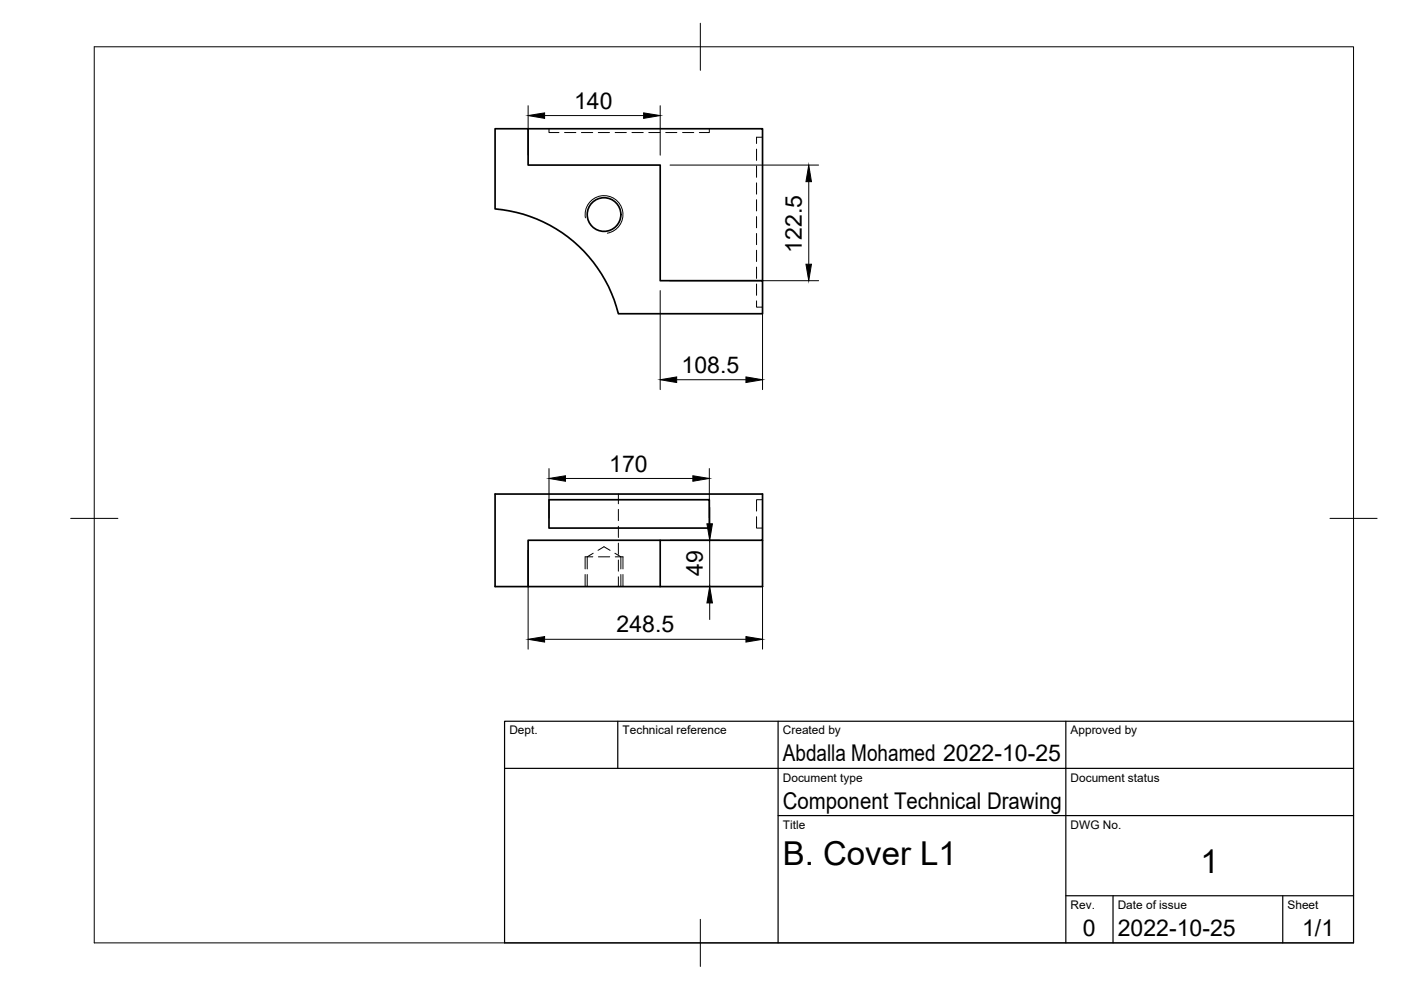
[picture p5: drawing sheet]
<svg xmlns="http://www.w3.org/2000/svg" width="297mm" height="210mm" viewBox="0 0 297 210" stroke-linecap="round" stroke-linejoin="round" font-family="sans-serif">
<!-- layer: Hidden -->
<g fill="none" stroke="#000" stroke-width=".21">
<path d="M116.4 27.3v.8h2.1M119.7 28.1h2.4M123.3 28.1h2.4M126.9 28.1h2.3M130.4 28.1h2.4M134 28.1h2.4M137.6 28.1h2.4M141.1 28.1h2.4M144.7 28.1h2.4M150.4 27.3v.8h-2.1M160.4 31.6v2.4M160.4 35.2v2.4"/>
<path d="M160.4 38.8v2.4M161.7 29.1h-1.3v1.3M160.4 42.3v2.4M160.4 45.9v2.4M160.4 49.5v2.4M160.4 53.1v2.3M160.4 56.6v2.4M160.4 63.8v1.3h1.3M160.4 60.2v2.4M124.1 118.1h1.6M125.8 117.3l-1.3 .8v2.5M126.8 116.7l1.3-.8 1.2 .8"/>
<path d="M126.9 118.1h2.4M130.4 117.3l1.2 .8v2.5M130.5 118.1h1.6M131.1 104.7v2.1M131.1 108v2.4M131.1 111.6v2.4M131.1 115.2v2.3M131.1 118.7v2.4M160.4 109.6v2.4h1.3M161.7 106h-1.3v2.4M124.5 121.8v2.6M131.1 122.3v2.1"/>
<path d="M131.6 121.8v2.6"/>
</g>
<!-- layer: Visible -->
<g fill="none" stroke="#000" stroke-width=".36">
<path d="M105 27.3h7v7.7h28v24.5h21.7v7h-30.6a29.4 29.4 0 0 0-26.1-22.2zM112 27.3h49.7v32.2M105 104.7h56.7v9.8h-49.7v9.9h-7zM116.4 106h34v6h-34zM140 114.5v9.9M161.7 114.6v9.8h-49.7"/>
<circle cx="128.1" cy="45.5" r="3.6"/>
</g>
<!-- layer: Visible Narrow -->
<path d="M124.1 46.2a4 4 0 0 1 3.3-4.7 4 4 0 0 1 4.6 3.3 4 4 0 0 1-3.2 4.6" fill="none" stroke="#000" stroke-width=".21"/>
<!-- layer: Hidden Narrow -->
<path d="M124.1 118.1v2.5M132.1 118.1v2.5M124.1 121.8v2.6M132.1 121.8v2.6" fill="none" stroke="#000" stroke-width=".21"/>
<!-- layer: BORDER -->
<path d="M20 9.9h267v190h-267zM148.5 4.9v10M15 109.9h10M282 109.9h10M148.5 194.9v10" fill="none" stroke="#000" stroke-width=".21"/>
<!-- layer: TITLEBLOCK -->
<path d="M107 152.9h180v47h-180zM131 152.9v10M165 152.9v47M226 152.9v47M107 162.9h180M165 172.9h122M226 189.9h61M236 189.9v10M272 189.9v10" fill="none" stroke="#000" stroke-width=".25"/>
<!-- layer: FD_Dimensions -->
<g fill="none" stroke="#000" stroke-width=".21">
<path d="M112 22.4v10.5M115.5 24.5h21M140 22.4v10.5M142.1 35h31.5M171.5 38.5v17.5M142.1 59.5h31.5M140 61.6v21M161.7 61.6v21M116.4 99.3v10.5M143.5 80.5h14.7M150.4 99.3v10.5M112 116.6v21"/>
<path d="M119.9 101.4h27M142.1 114.5h10.5M150.5 107.5v3.6M150.5 114.5v9.8M161.7 116.6v21M115.5 135.5h42.7M142.1 124.3h10.5M150.5 127.8v3.6"/>
</g>
<path d="M112 24.5l3.5-.6v1.2zM136.5 23.9l3.5 .6-3.5 .6zM171.5 35l.5 3.5h-1.1zM170.9 56h1.1l-.5 3.5zM140 80.5l3.5-.6v1.2zM158.2 79.9l3.5 .6-3.5 .6zM116.4 101.4l3.5-.5v1.1zM146.9 100.9l3.5 .5-3.5 .6zM149.9 111.1h1.1l-.5 3.4zM112 135.5l3.5-.5v1.1zM150.5 124.3l.5 3.5h-1.1zM158.2 135l3.5 .5-3.5 .6z" fill="#000" stroke="#000" stroke-width=".21"/>
<g font-size="7">
<text x="166" y="183.4">B. Cover L1</text>
<text x="254.5" y="185.2">1</text>
</g>
<g font-size="4.9">
<text x="121.7" y="23">140</text>
<text x="170" y="53.5" transform="rotate(-90 170 53.5)">122.5</text>
<text x="144.5" y="79.1">108.5</text>
<text x="129.2" y="100">170</text>
<text x="149" y="122.1" transform="rotate(-90 149 122.1)">49</text>
<text x="130.7" y="134.1">248.5</text>
<text x="166" y="161.4">Abdalla Mohamed 2022-10-25</text>
<text x="166" y="171.4">Component Technical Drawing</text>
<text x="229.6" y="198.6">0</text>
<text x="237" y="198.4">2022-10-25</text>
<text x="276.1" y="198.6">1/1</text>
</g>
<g font-size="2.5">
<text x="108" y="155.7">Dept.</text>
<text x="132" y="155.7">Technical reference</text>
<text x="166" y="155.7">Created by</text>
<text x="227" y="155.7">Approved by</text>
<text x="166" y="165.7">Document type</text>
<text x="227" y="165.7">Document status</text>
<text x="166" y="175.7">Title</text>
<text x="227" y="175.7">DWG No.</text>
<text x="227" y="192.7">Rev.</text>
<text x="237" y="192.7">Date of issue</text>
<text x="273" y="192.7">Sheet</text>
</g>
</svg>
